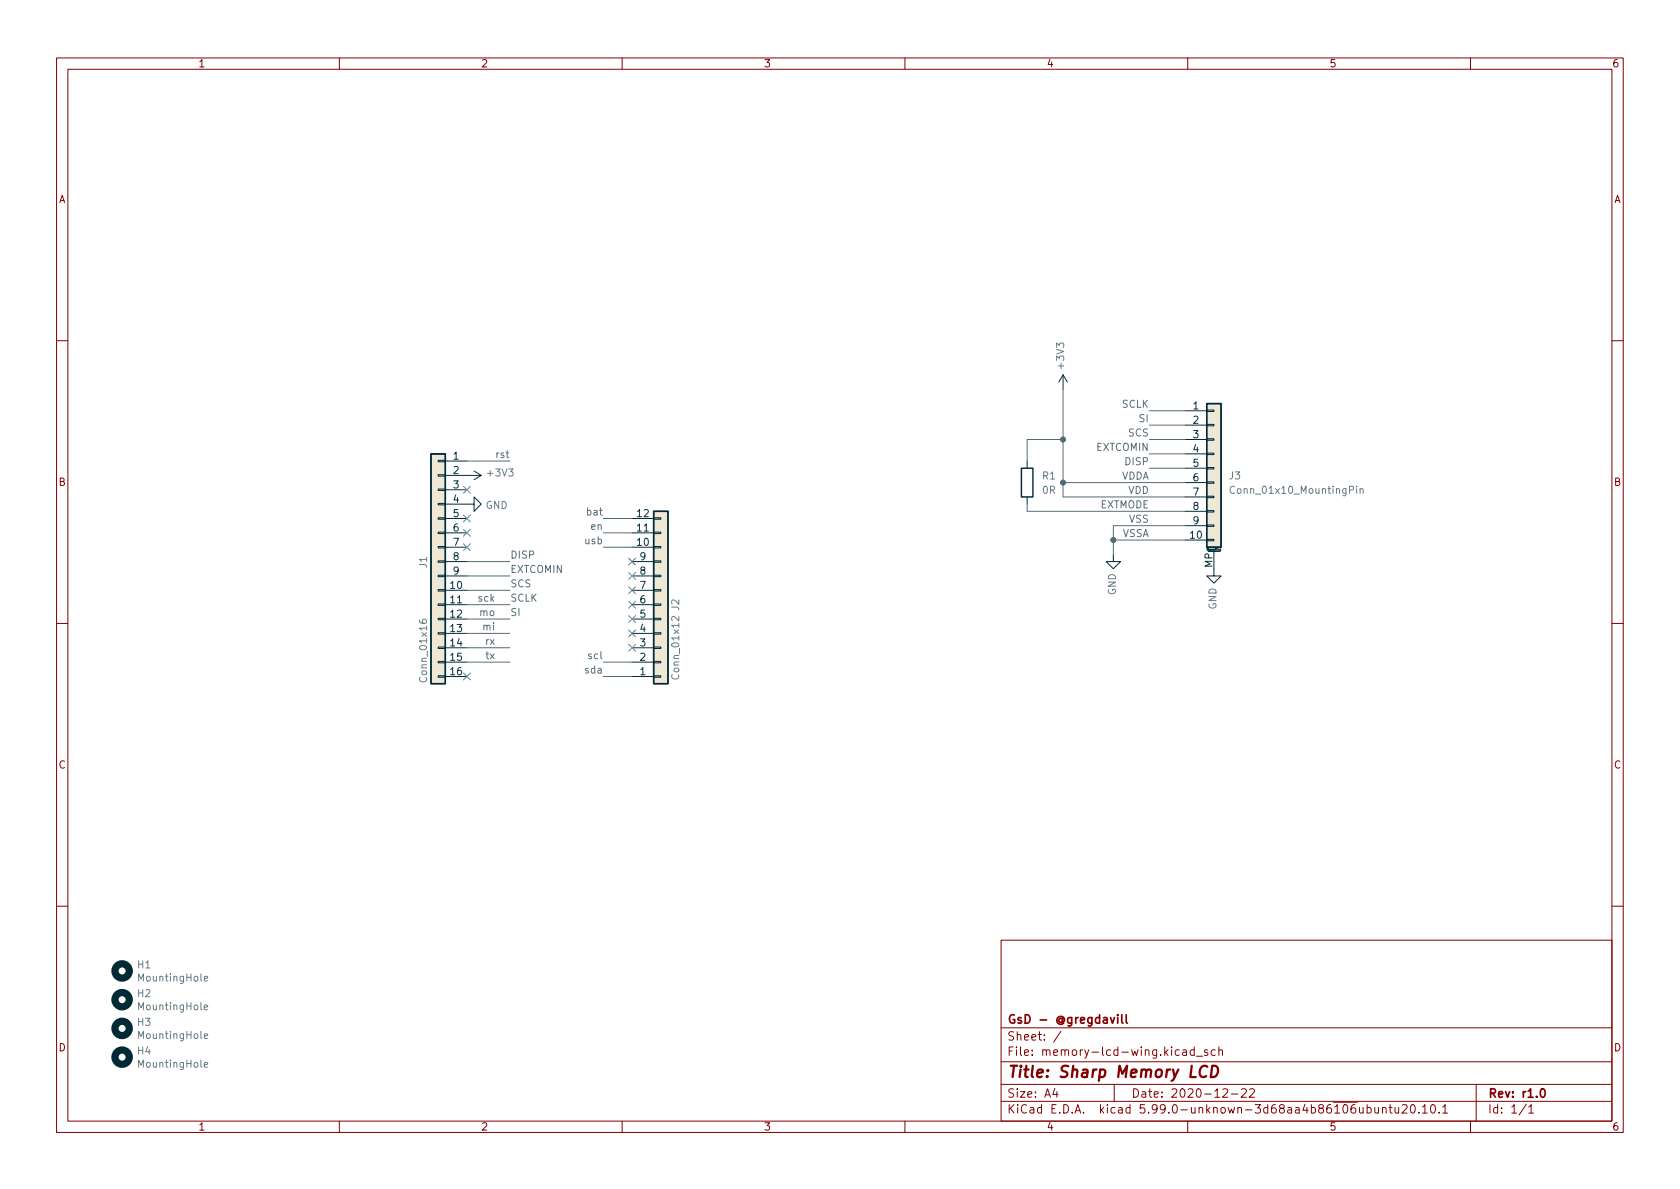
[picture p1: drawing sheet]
<svg xmlns="http://www.w3.org/2000/svg" width="297mm" height="210mm" viewBox="0 0 297 210" stroke-linecap="round" stroke-linejoin="round" font-family="sans-serif">
<g fill="none" stroke="#840000" stroke-width=".18">
<path d="M10 10.2h277v190.1h-277zM12 12.2h273v186.1h-273zM60 10.2v2M110 10.2v2M160 10.2v2M210 10.2v2M260 10.2v2M10 60.2h2M285 60.2h2M10 110.2h2M285 110.2h2M10 160.2h2"/>
<path d="M177 166.3h108v32h-108zM285 160.2h2M60 198.3v2M110 198.3v2M160 198.3v2M177 194.8h108M177 191.8h108M177 187.8h108M177 181.8h108M186.5 192.5l-.4 1h1M186.9 193v1M187.6 182.4l-1.3 1.9"/>
<path d="M197 191.8v3M209.1 185.7h.6l.1 .9M209.8 186l-.5 .1a.29 .29 0 0 0-.2 .2 .29 .29 0 0 0 .2 .3h.5M210 198.3v2M211.1 185.7l-.4-.1-.3 .3v.4l.2 .3h.5M211.1 185.1v1.5M211.5 186.8h1.1M213.5 185.7l-.4-.1-.2 .2 .1 .3 .5 .1v.4h-.6M214.9 185.7l-.5-.1-.3 .3v.4l.2 .3h.6M215.5 185.8l.2-.2 .4 .1v.9M215.5 185.1v1.5M216.2 192.7l.6-.2 .2 .2 .1 .3-1 1h1"/>
<path d="M217.7 193.5h1.2M219.5 192.7l.6-.2 .2 .2 .1 .3-1 1h1M220.9 192.7l.6-.2 .2 .2 .1 .3-.9 1h.9M243.1 195.8v1h.4l.2-.1M243.7 195.8v1M244.4 196l.2-.2 .4 .1 .1 .9M244.4 195.8v1M245.6 195.8h.5M245.8 195.3v1.3l.3 .2M246.6 195.8l.1 1h.4l.2-.1M247.3 195.8v1M247.9 195.5l.6-.2 .2 .2 .1 .3-.9 1h.9"/>
<path d="M249.6 195.4l.1-.1a.81 .81 0 0 1 .6 .7 .81 .81 0 0 1-.3 .8h-.1a.81 .81 0 0 1-.6-.6 .81 .81 0 0 1 .3-.8zM250.9 196.7v.1M251.5 195.8l.4-.5v1.5M251.5 196.8h.9M253.1 195.4l.2-.1a.81 .81 0 0 1 .6 .7 .81 .81 0 0 1-.3 .8h-.2a.81 .81 0 0 1-.5-.6 .81 .81 0 0 1 .2-.8zM254.4 196.7v.1M255.1 195.8l.4-.5v1.5M255.1 196.8h.8M260 198.3v2M261 191.8v6.5M269.9 195.3l-1.3 1.9M270.3 195.8l.4-.5v1.5"/>
<path d="M270.3 196.8h.9"/>
</g>
<path d="M196.3 179.9l.4 1 .4-1M197.6 179.4v.2M197.6 179.9v1M198.3 179.4v1.3l.3 .2M199.1 179.4v1.3l.2 .2M272.6 192.6l.1-.1a.81 .81 0 0 1 .6 .7 .81 .81 0 0 1-.3 .8h-.2a.82 .82 0 0 1-.5-.6 .82 .82 0 0 1 .3-.8z" fill="none" stroke="#840000" stroke-width=".3"/>
<path d="M213.5 188.7a.88 .88 0 0 0-1.1-.1 .88 .88 0 0 0-.3 1 .69 .69 0 0 0 .3 .8 .69 .69 0 0 0 .9-.1M214.3 188.5h.5a1.08 1.08 0 0 1 .6 1 1.08 1.08 0 0 1-.8 1h-.5z" fill="none" stroke="#840000" stroke-width=".4"/>
<g fill="none" stroke="#002b36" stroke-width="1.3">
<circle cx="21.6" cy="171.7" r="1.27"/>
<circle cx="21.6" cy="176.8" r="1.27"/>
<circle cx="21.6" cy="186.9" r="1.27"/>
<circle cx="21.6" cy="181.9" r="1.27"/>
</g>
<path d="M218.3 86.1a.6 .6 0 0 0-.9 .4 .6 .6 0 0 0 .6 .8l.3-.2M239.9 86v.1M239.9 86.4v.9M240.5 86.5l.2-.1 .3 .1v.8M240.5 86.4v.9M74.2 109.6v.4a.86 .86 0 0 0 1.2 0l-.1-.4-.4-.1-.2 .3v.3l.2 .1M120 109v.8l-.9-.8-.3 .3 .1 .4M36.1 173.1l.6-.2v-.2l-.4-.1-.2 .2 .1 .6h.5M36.1 178.1l.6-.1v-.2l-.4-.1-.2 .2 .1 .6h.5M36.1 188.3l.6-.1v-.3h-.4l-.2 .2 .1 .6h.5M36.1 183.2l.6-.1v-.2l-.4-.1-.2 .2 .1 .6h.5" fill="none" stroke="#657b83" stroke-width=".18"/>
<path d="M213.4 71.4h2.5v25.4h-2.5zM76.2 80.3h2.5v40.6h-2.5zM115.6 90.4h2.5v30.5h-2.5zM180.6 82.8h2v5.1h-2z" fill="none" stroke="#002b36" stroke-width=".25"/>
<g fill="none" stroke="#002b36" stroke-width=".18">
<path d="M188 66.3l.7 1.3M188 66.3v2.5M188 66.3l-.8 1.3M209.5 72.6h3.9M209.5 75.2h3.9M209.5 77.7h3.9M213.4 77.6h1.2v.2h-1.2zM213.4 75.1h1.2v.2h-1.2zM213.4 72.5h1.2v.3h-1.2zM77.5 96.6h1.2v.3h-1.2zM77.5 94.1h1.2v.3h-1.2zM77.5 91.6h1.2v.2h-1.2z"/>
<path d="M77.5 89h1.2v.3h-1.2zM77.5 99.2h1.2v.2h-1.2zM77.5 86.5h1.2v.2h-1.2zM77.5 83.9h1.2v.3h-1.2zM77.5 81.4h1.2v.3h-1.2zM78.7 89.1h5.1v1.3l1.3-1.3-1.3-1.2v1.2M78.7 96.8h3.8M78.7 94.2h3.8M78.7 91.7h3.8M78.7 99.3h3.8M78.7 84.1h6.4M78.7 81.5h3.8"/>
<path d="M78.7 86.6h3.8M83.8 83.3l1.3 .8M85.1 84.1l-1.3 .7M111.8 96.8h3.8M111.8 94.2h3.8M111.8 91.7h3.8M111.8 99.3h3.8M115.6 99.2h1.2v.2h-1.2zM115.6 96.6h1.2v.3h-1.2zM115.6 94.1h1.2v.3h-1.2zM115.6 91.6h1.2v.2h-1.2zM181.6 81.5v1.3"/>
<path d="M181.6 87.9v1.2M196.8 98v1.3h-1.2l1.2 1.3 1.3-1.3h-1.3M209.5 95.5h3.9M209.5 80.3h3.9M209.5 82.8h3.9M209.5 85.3h3.9M209.5 87.9h3.9M209.5 90.4h3.9M209.5 93h3.9M213.4 87.8h1.2v.2h-1.2zM213.4 90.3h1.2v.2h-1.2zM213.4 92.8h1.2v.3h-1.2z"/>
<path d="M213.4 95.4h1.2v.2h-1.2zM213.4 85.2h1.2v.3h-1.2zM213.4 80.1h1.2v.3h-1.2zM213.4 82.7h1.2v.2h-1.2zM213.6 97.5h2M214.6 97.5v4.3h-1.2l1.2 1.3 1.3-1.3h-1.3M215.8 97.1v.3l-.1 .1M215.8 97.1l-.2 .1 .1 .1h.1M77.5 104.3h1.2v.2h-1.2zM77.5 106.8h1.2v.3h-1.2zM77.5 109.3h1.2v.3h-1.2zM77.5 111.9h1.2v.2h-1.2z"/>
<path d="M77.5 114.4h1.2v.3h-1.2zM77.5 117h1.2v.2h-1.2zM77.5 119.5h1.2v.3h-1.2zM77.5 101.7h1.2v.3h-1.2zM78.7 119.6h3.8M78.7 117.1h3.8M78.7 114.5h3.8M78.7 112h3.8M78.7 109.5h3.8M78.7 106.9h3.8M78.7 104.4h3.8M78.7 101.8h3.8"/>
<path d="M111.8 119.6h3.8M111.8 117.1h3.8M111.8 114.5h3.8M111.8 112h3.8M111.8 109.5h3.8M111.8 106.9h3.8M111.8 104.4h3.8M111.8 101.8h3.8M115.6 101.7h1.2v.3h-1.2zM115.6 104.3h1.2v.2h-1.2zM115.6 109.3h1.2v.3h-1.2zM115.6 111.9h1.2v.2h-1.2z"/>
<path d="M115.6 114.4h1.2v.3h-1.2zM115.6 117h1.2v.2h-1.2zM115.6 106.8h1.2v.3h-1.2zM115.6 119.5h1.2v.3h-1.2z"/>
</g>
<g fill="#eee8d5" stroke="#eee8d5" stroke-width=".18">
<path d="M115.6 90.4h2.5v30.5h-2.5z"/>
<path d="M213.4 71.4h2.5v25.4h-2.5z"/>
<path d="M76.2 80.3h2.5v40.6h-2.5z"/>
</g>
<g fill="none" stroke="#586e75" stroke-width=".18">
<path d="M188 68.8v19.1h21.5M188 77.7h-6.4v3.8M203.2 72.6h6.3M203.2 75.2h6.3M203.2 77.7h6.3M82.5 99.3h7.7M82.5 81.5h7.7M106.7 91.7h5.1M106.7 96.8h5.1M106.7 94.2h5.1M181.6 89.1v1.3h27.9M188 85.3h21.5"/>
<path d="M196.8 95.5h12.7M203.2 80.3h6.3M203.2 82.8h6.3M209.5 93h-12.7v5M82.5 109.5h7.7M82.5 106.9h7.7M82.5 104.4h7.7M82.5 112h7.7M82.5 117.1h7.7M82.5 114.5h7.7M82.5 101.8h7.7M106.7 117.1h5.1"/>
<path d="M106.7 119.6h5.1"/>
</g>
<g fill="none" stroke="#268bd2" stroke-width=".18">
<path d="M81.9 91.1l1.3 1.2M81.9 86l1.3 1.2M81.9 93.6l1.3 1.2M81.9 96.2l1.3 1.2M83.2 91.1l-1.3 1.2M83.2 86l-1.3 1.2M83.2 93.6l-1.3 1.2M83.2 96.2l-1.3 1.2M111.2 98.7l1.2 1.2M112.4 98.7l-1.2 1.2M81.9 119l1.3 1.2M83.2 119l-1.3 1.2"/>
<path d="M111.2 103.8l1.2 1.2M111.2 106.3l1.2 1.2M111.2 108.9l1.2 1.2M111.2 113.9l1.2 1.3M111.2 101.2l1.2 1.3M111.2 111.4l1.2 1.2M112.4 103.8l-1.2 1.2M112.4 106.3l-1.2 1.2M112.4 108.9l-1.2 1.2M112.4 113.9l-1.2 1.3M112.4 101.2l-1.2 1.3M112.4 111.4l-1.2 1.2"/>
</g>
<g fill="#586e75" stroke="#586e75" stroke-width=".18">
<circle cx="188" cy="85.3" r=".46"/>
<circle cx="188" cy="77.7" r=".46"/>
<circle cx="196.8" cy="95.5" r=".46"/>
</g>
<text font-size="2.8" fill="#840000" x="178" y="190.6">Title: Sharp Memory LCD</text>
<g font-size="2.1" fill="#840000">
<text x="178" y="184">Sheet: /</text>
<text x="178" y="181">GsD - @gregdavill</text>
<text x="178" y="186.7">File: memory-lcd-wing.kicad_sch</text>
<text x="178" y="196.9">KiCad E.D.A. kicad 5.99.0-unknown-3d68aa4b86~106~ubuntu20.10.1</text>
<text x="178" y="194.1">Size: A4</text>
<text x="200" y="194.1">Date: 2020-12-22</text>
<text x="263" y="194.1">Rev: r1.0</text>
<text x="263" y="196.9">Id: 1/1</text>
</g>
<g font-size="1.8" fill="#840000">
<text x="35" y="11.9">1</text>
<text x="85" y="11.9">2</text>
<text x="135" y="11.9">3</text>
<text x="185" y="11.9">4</text>
<text x="235" y="11.9">5</text>
<text x="285" y="11.9">6</text>
<text x="10.3" y="35.9">A</text>
<text x="285.3" y="35.9">A</text>
<text x="10.3" y="85.9">B</text>
<text x="285.3" y="85.9">B</text>
<text x="10.3" y="135.9">C</text>
<text x="285.3" y="135.9">C</text>
<text x="10.3" y="185.9">D</text>
<text x="285.3" y="185.9">D</text>
<text x="35" y="199.9">1</text>
<text x="85" y="199.9">2</text>
<text x="135" y="199.9">3</text>
<text x="185" y="199.9">4</text>
<text x="235" y="199.9">5</text>
<text x="285" y="199.9">6</text>
</g>
<g font-size="1.8" fill="#657b83">
<text x="188.1" y="65" transform="rotate(-90 188.1 65)">+3V3</text>
<text x="85.9" y="90">GND</text>
<text x="86.3" y="84.3">+3V3</text>
<text x="184.3" y="84.8">R1</text>
<text x="184.3" y="87.3">0R</text>
<text x="217.4" y="84.8">J3</text>
<text x="218.2" y="87.3">Conn_01x10_MountingPin</text>
<text x="75.5" y="100.4" transform="rotate(-90 75.5 100.4)">J1</text>
<text x="120.1" y="107.9" transform="rotate(-90 120.1 107.9)">J2</text>
<text x="197.3" y="105.3" transform="rotate(-90 197.3 105.3)">GND</text>
<text x="215.1" y="107.8" transform="rotate(-90 215.1 107.8)">GND</text>
<text x="120.1" y="119.8" transform="rotate(-90 120.1 119.8)">Conn_01x12</text>
<text x="75.5" y="120.3" transform="rotate(-90 75.5 120.3)">Conn_01x16</text>
<text x="24.3" y="171.2">H1</text>
<text x="24.7" y="173.5">MountingHole</text>
<text x="24.3" y="176.3">H2</text>
<text x="24.7" y="178.6">MountingHole</text>
<text x="24.3" y="181.4">H3</text>
<text x="24.7" y="183.7">MountingHole</text>
<text x="24.3" y="186.5">H4</text>
<text x="24.7" y="188.8">MountingHole</text>
</g>
<g font-size="1.8" fill="#586e75">
<text x="198.4" y="72.1">SCLK</text>
<text x="199.6" y="77.2">SCS</text>
<text x="201.5" y="74.6">SI</text>
<text x="87.9" y="81">rst</text>
<text x="193.9" y="79.7">EXTCOMIN</text>
<text x="199.1" y="82.3">DISP</text>
<text x="194.5" y="89.9">EXTMODE</text>
<text x="198.2" y="84.8">VDDA</text>
<text x="199.5" y="87.3">VDD</text>
<text x="104" y="91.1">bat</text>
<text x="104.6" y="93.7">en</text>
<text x="198.4" y="95">VSSA</text>
<text x="199.7" y="92.4">VSS</text>
<text x="90.2" y="98.8">DISP</text>
<text x="90.2" y="101.3">EXTCOMIN</text>
<text x="103.5" y="96.2">usb</text>
<text x="84.7" y="106.4">sck</text>
<text x="90.2" y="106.4">SCLK</text>
<text x="90.2" y="103.8">SCS</text>
<text x="85" y="108.9">mo</text>
<text x="85.6" y="111.5">mi</text>
<text x="90.2" y="108.9">SI</text>
<text x="86" y="114">rx</text>
<text x="86.1" y="116.5">tx</text>
<text x="103.6" y="119.1">sda</text>
<text x="104.2" y="116.5">scl</text>
</g>
<g font-size="1.8" fill="#073642">
<text x="211" y="72.4">1</text>
<text x="211" y="74.9">2</text>
<text x="211" y="77.5">3</text>
<text x="80.2" y="81.3">1</text>
<text x="80.2" y="83.8">2</text>
<text x="211" y="80">4</text>
<text x="211" y="82.5">5</text>
<text x="80.2" y="86.4">3</text>
<text x="80.2" y="88.9">4</text>
<text x="211" y="85.1">6</text>
<text x="211" y="87.6">7</text>
<text x="80.2" y="91.4">5</text>
<text x="80.2" y="94">6</text>
<text x="112.7" y="94">11</text>
<text x="112.7" y="91.4">12</text>
<text x="210.5" y="95.2">10</text>
<text x="211" y="90.2">8</text>
<text x="211" y="92.7">9</text>
<text x="80.2" y="96.5">7</text>
<text x="80.2" y="99.1">8</text>
<text x="80.2" y="101.6">9</text>
<text x="112.7" y="96.5">10</text>
<text x="113.2" y="101.6">8</text>
<text x="113.2" y="99.1">9</text>
<text x="214.4" y="100.4" transform="rotate(-90 214.4 100.4)">MP</text>
<text x="79.7" y="104.1">10</text>
<text x="79.7" y="106.7">11</text>
<text x="113.2" y="106.7">6</text>
<text x="113.2" y="104.1">7</text>
<text x="79.7" y="109.2">12</text>
<text x="79.7" y="111.8">13</text>
<text x="113.2" y="111.8">4</text>
<text x="113.2" y="109.2">5</text>
<text x="79.7" y="114.3">14</text>
<text x="79.7" y="116.8">15</text>
<text x="79.7" y="119.4">16</text>
<text x="113.2" y="119.4">1</text>
<text x="113.2" y="116.8">2</text>
<text x="113.2" y="114.3">3</text>
</g>
<text font-size=".5" fill="#002b36" x="213.4" y="97.4">Mounting</text>
</svg>
